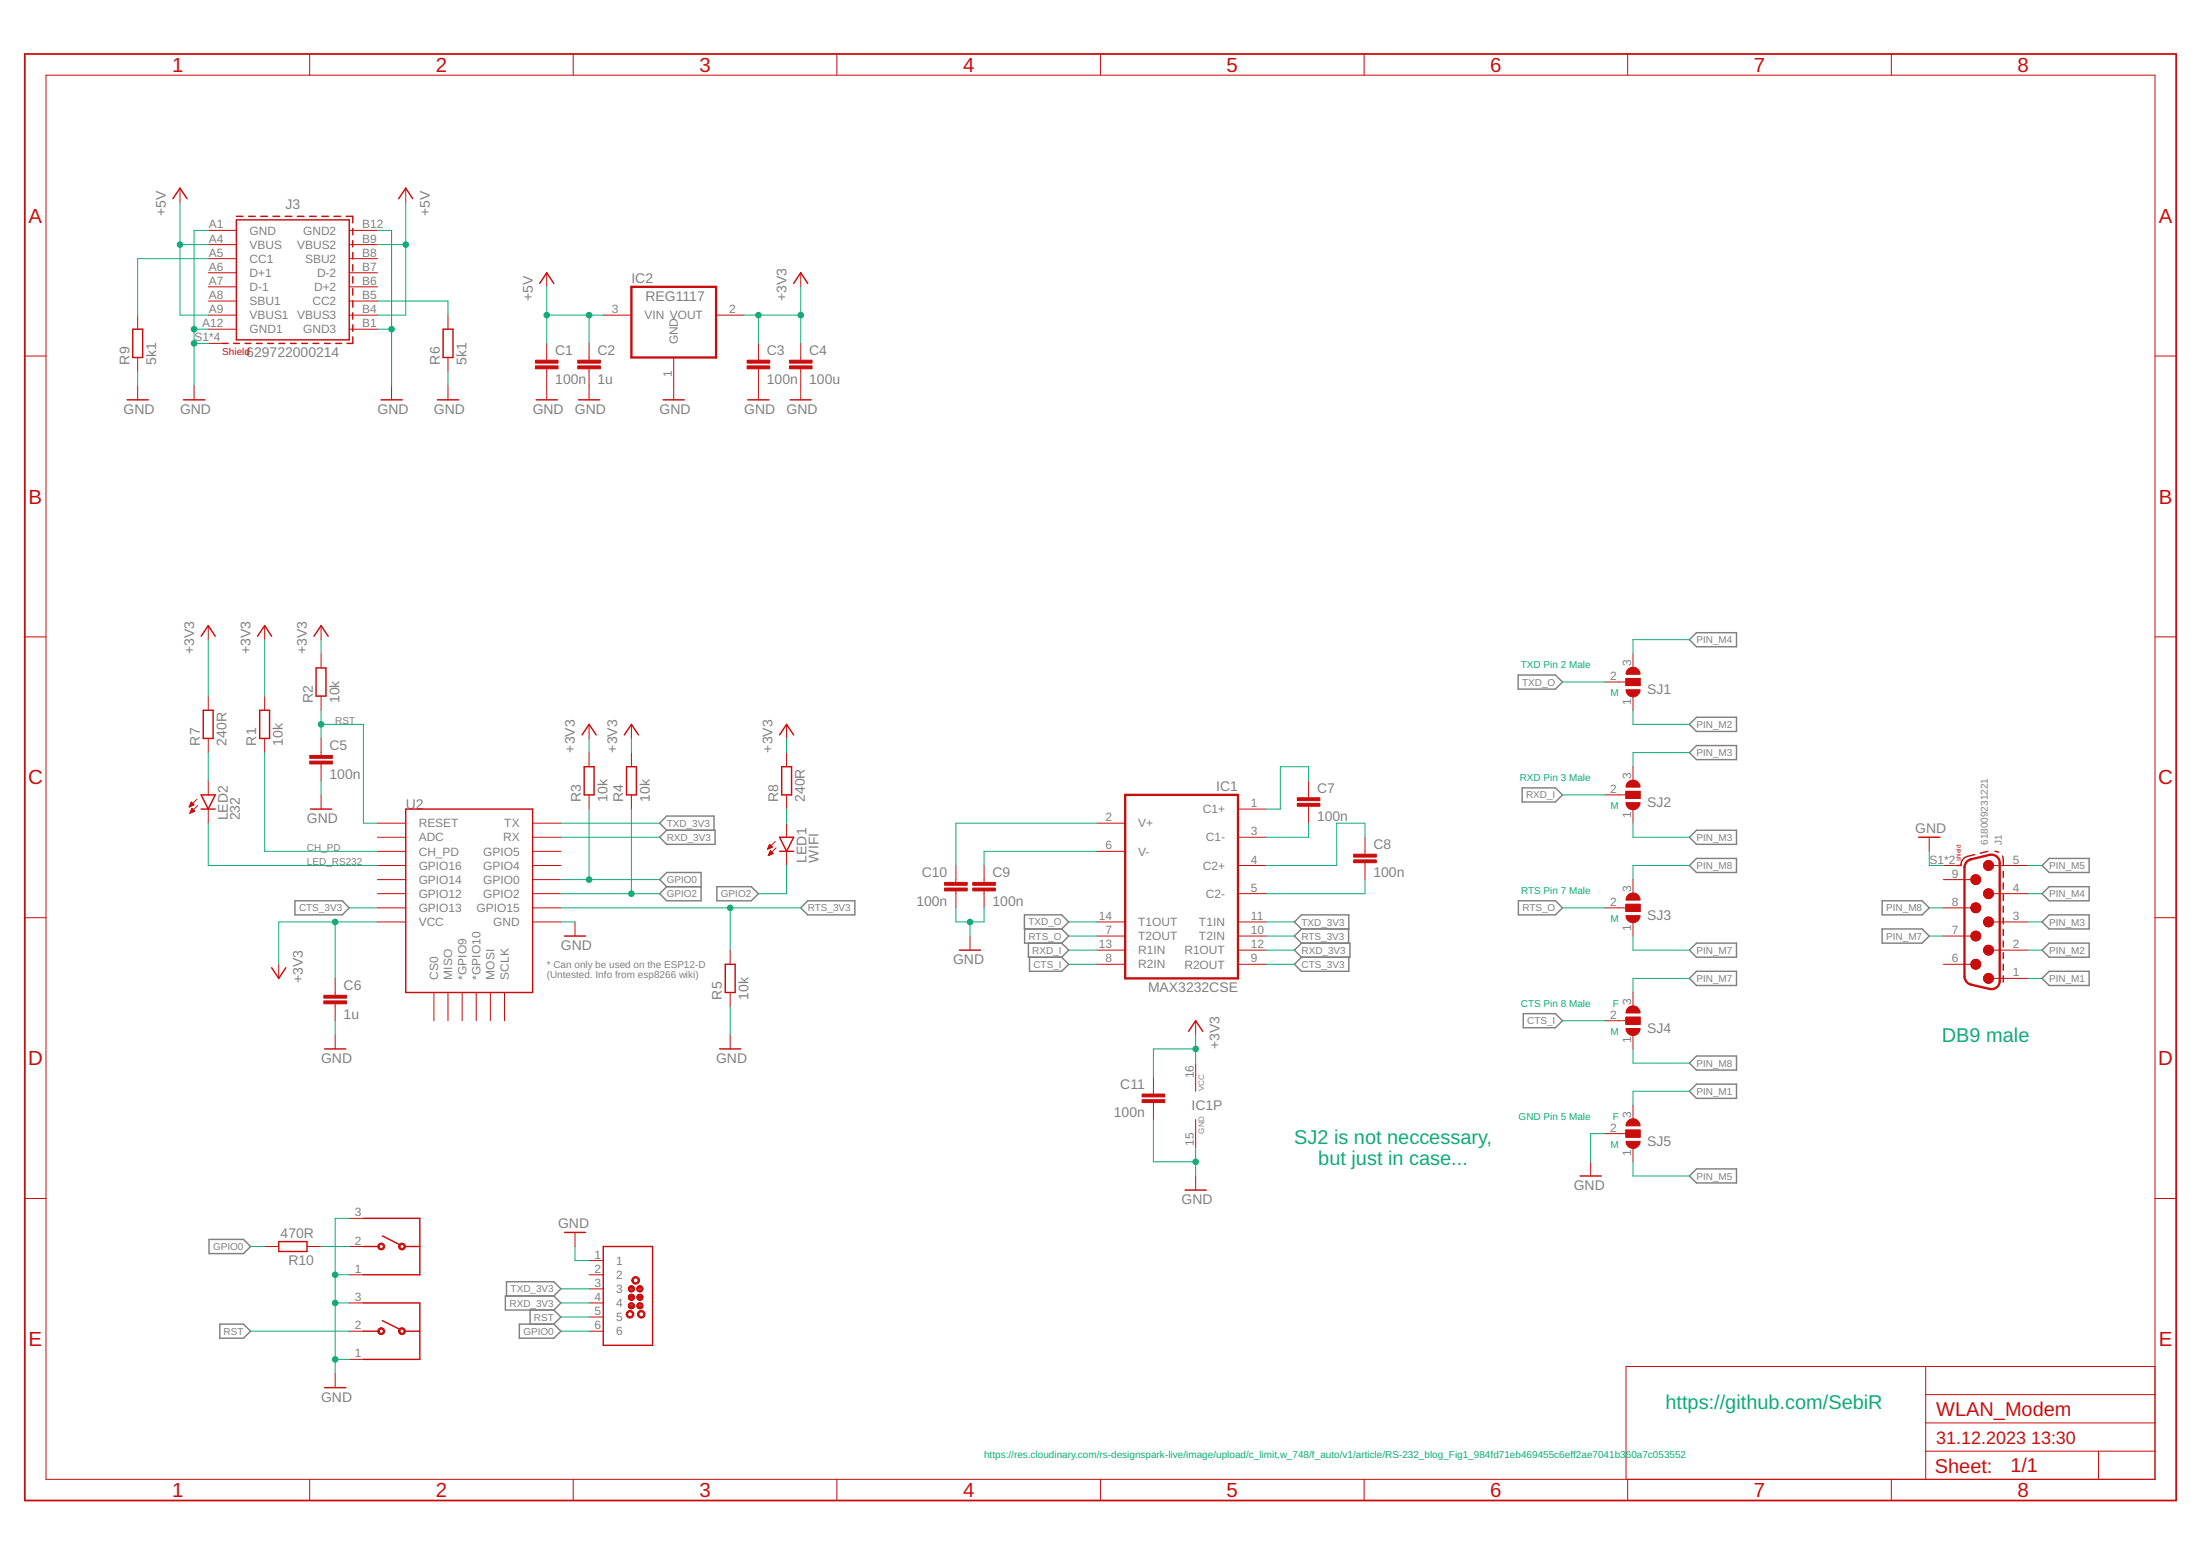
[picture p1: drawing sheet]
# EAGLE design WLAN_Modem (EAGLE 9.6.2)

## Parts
C1  100n  C-EUC0603  [C0603]
C2  1u  C-EUC0603  [C0603]
C3  100n  C-EUC0603  [C0603]
C4  100u  C-EUC0603  [C0603]
C5  100n  C-EUC0603  [C0603]
C6  1u  C-EUC0603  [C0603]
C7  100n  C-EUC0603  [C0603]
C8  100n  C-EUC0603  [C0603]
C9  100n  C-EUC0603  [C0603]
C10  100n  C-EUC0603  [C0603]
C11  100n  C-EUC0603  [C0603]
IC1  MAX3232CSE  [SO16]
IC2  REG1117  [SOT223]
J1  618009231221  6180XX231221_618009231221  [618009231221]
J3  629722000214  [629722000214]
J4  TAG-CONNECT_TC2030-MCP-NL  [TAG-CONNECT_TC2030-MCP-NL]
LED1  WIFI  LEDCHIP-LED0603  [CHIP-LED0603]
LED2  232  LEDCHIP-LED0603  [CHIP-LED0603]
R1  10k  R-EU_R0603  [R0603]
R2  10k  R-EU_R0603  [R0603]
R3  10k  R-EU_R0603  [R0603]
R4  10k  R-EU_R0603  [R0603]
R5  10k  R-EU_R0603  [R0603]
R6  5k1  R-EU_R0603  [R0603]
R7  240R  R-EU_R0603  [R0603]
R8  240R  R-EU_R0603  [R0603]
R9  5k1  R-EU_R0603  [R0603]
R10  470R  R-EU_R0603  [R0603]
S1  436333033816  [436333033816]
S2  436333033816  [436333033816]
SJ1  SJ2W  [SJ_2]
SJ2  SJ2W  [SJ_2]
SJ3  SJ2W  [SJ_2]
SJ4  SJ2W  [SJ_2]
SJ5  SJ2W  [SJ_2]
U2  ESP12ESMD  [ESP12E-SMD]

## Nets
+3V3: C3.1 C4.1 C6.1 C11.1 IC1.16(VCC) IC2.2(VOUT) R1.2 R2.2 R3.2 R4.2 R7.2 R8.2 U2.VCC
+5V: C1.1 C2.1 IC2.3(VIN) J3.A4(VBUS) J3.A9(VBUS1) J3.B4(VBUS3) J3.B9(VBUS2)
CH_PD: R1.1 U2.CH_PD
CTS_3V3: IC1.9(R2OUT) U2.GPIO13
CTS_I: IC1.8(R2IN) SJ4.2
GND: C1.2 C2.2 C3.2 C4.2 C5.2 C6.2 C9.2 C10.2 C11.2 IC1.15(GND) IC2.1(GND) J1.S1(SHIELD) J1.S2(SHIELD) J3.A1(GND) J3.A12(GND1) J3.B1(GND3) J3.B12(GND2) J3.S1(SHIELD) J3.S2(SHIELD) J3.S3(SHIELD) J3.S4(SHIELD) J4.1 R5.1 R6.1 R9.1 S1.1 S1.3 S2.1 S2.3 SJ5.2 U2.GND
GPIO0: J4.6 R3.1 R10.2 U2.GPIO0
GPIO2: LED1.C R4.1 U2.GPIO2
LED_RS232: LED2.C U2.GPIO16
N$1: LED1.A R8.1
N$2: J3.A5(CC1) R9.2
N$4: LED2.A R7.1
N$5: J3.B5(CC2) R6.2
N$7: R10.1 S2.2
N$11: C7.2 IC1.3(C1-)
N$15: C7.1 IC1.1(C1+)
N$16: C8.1 IC1.4(C2+)
N$17: C8.2 IC1.5(C2-)
N$18: C10.1 IC1.2(V+)
N$19: C9.1 IC1.6(V-)
PIN_M1: J1.1 SJ5.3
PIN_M2: J1.2 SJ1.1
PIN_M3: J1.3 SJ2.1 SJ2.3
PIN_M4: J1.4 SJ1.3
PIN_M5: J1.5 SJ5.1
PIN_M7: J1.7 SJ3.1 SJ4.3
PIN_M8: J1.8 SJ3.3 SJ4.1
RST: C5.1 J4.5 R2.1 S1.2 U2.RESET
RTS_3V3: IC1.10(T2IN) R5.2 U2.GPIO15
RTS_O: IC1.7(T2OUT) SJ3.2
RXD_3V3: IC1.12(R1OUT) J4.4 U2.RXD0(RX)
RXD_I: IC1.13(R1IN) SJ2.2
TXD_3V3: IC1.11(T1IN) J4.3 U2.TXD0(TX)
TXD_O: IC1.14(T1OUT) SJ1.2
Unconnected: J1.6 J1.9 J3.A6(D+1) J3.A7(D-1) J3.A8(SBU1) J3.B6(D+2) J3.B7(D-2) J3.B8(SBU2) U2.ADC U2.CS0 U2.GPIO4 U2.GPIO5 U2.GPIO9(*GPIO9) U2.GPIO10(*GPIO10) U2.GPIO12 U2.GPIO14 U2.MISO U2.MOSI U2.SCLK

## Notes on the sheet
- TXD Pin 2 Male
- M
- RXD Pin 3 Male
- M
- RTS Pin 7 Male
- M
- CTS Pin 8 Male | F
- M | DB9 male
- GND Pin 5 Male | F
- SJ2 is not neccessary,
  but just in case...
- M
- https://github.com/SebiR
- https://res.cloudinary.com/rs-designspark-live/image/upload/c_limit,w_748/f_auto/v1/article/RS-232_blog_Fig1_984fd71eb469455c6eff2ae7041b360a7c053552

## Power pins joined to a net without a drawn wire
2: J4.2

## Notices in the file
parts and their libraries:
Wurth_Connectors_WR-DSUB: Copyright: Würth Elektronik
Eigene-Rietig: ©2009 ROFA.cz - modified and updated by Robert Darlington ‹rdarlington@gmail.com›
